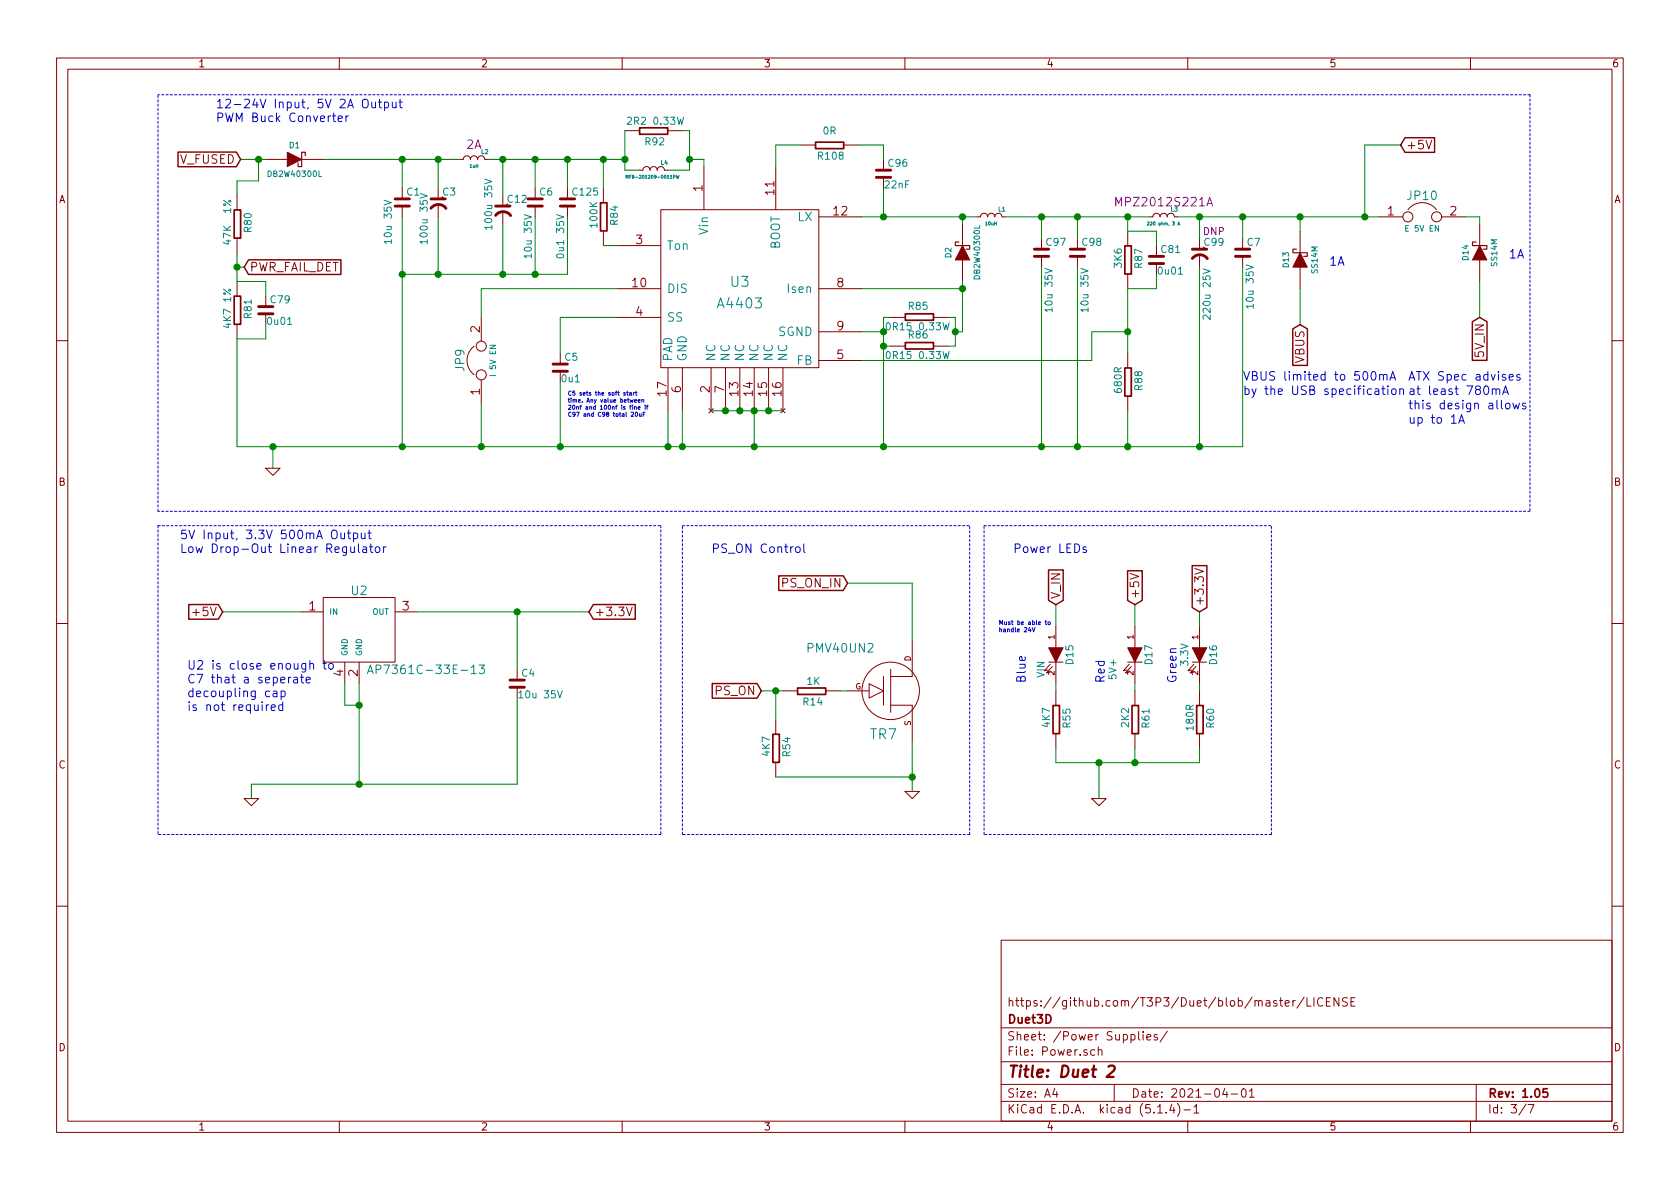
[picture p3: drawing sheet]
EESchema Schematic File Version 4
LIBS:Duet2-cache
EELAYER 30 0
EELAYER END
$Descr A4 11693 8268
encoding utf-8
Sheet 3 7
Title "Duet 2"
Date "2021-04-01"
Rev "1.05"
Comp "Duet3D"
Comment1 "https://github.com/T3P3/Duet/blob/master/LICENSE"
Comment2 ""
Comment3 ""
Comment4 ""
$EndDescr
$Comp
L DuetWifi:LED D16
U 1 1
P 8350 4550
F 0 "D16" H 8350 4650 50  0000 C CNN
F 1 "3.3V" H 8350 4450 50  0000 C CNN
F 2 "complib:D_0603" H 8350 4550 60  0001 C CNN
F 3 "" H 8350 4550 60  0001 C CNN
	1    8350 4550
	0    1    1    0   
$EndComp
$Comp
L DuetWifi:LED D17
U 1 1
P 7900 4550
F 0 "D17" H 7900 4650 50  0000 C CNN
F 1 "5V+" H 8000 4400 50  0000 C CNN
F 2 "complib:D_0603" H 7900 4550 60  0001 C CNN
F 3 "" H 7900 4550 60  0001 C CNN
	1    7900 4550
	0    1    1    0   
$EndComp
$Comp
L DuetWifi:GND #PWR023
U 1 1
P 7650 5550
AR Path="/53B03BFF" Ref="#PWR023"  Part="1" 
AR Path="/50522538/53B03BFF" Ref="#PWR046"  Part="1" 
F 0 "#PWR046" H 7650 5550 30  0001 C CNN
F 1 "GND" H 7650 5480 30  0001 C CNN
F 2 "" H 7650 5550 60  0001 C CNN
F 3 "" H 7650 5550 60  0001 C CNN
	1    7650 5550
	1    0    0    -1  
$EndComp
$Comp
L DuetWifi:LED D15
U 1 1
P 7350 4550
F 0 "D15" H 7350 4650 50  0000 C CNN
F 1 "VIN" H 7450 4450 50  0000 C CNN
F 2 "complib:D_0603" H 7350 4550 60  0001 C CNN
F 3 "" H 7350 4550 60  0001 C CNN
	1    7350 4550
	0    1    1    0   
$EndComp
$Comp
L DuetWifi:DB2W40300L D2
U 1 1
P 6700 1750
F 0 "D2" H 6700 1850 40  0000 C CNN
F 1 "DB2W40300L" H 6700 1650 40  0000 C CNN
F 2 "complib:D_SOD-123F" H 6700 1750 60  0001 C CNN
F 3 "" H 6700 1750 60  0001 C CNN
	1    6700 1750
	0    -1   -1   0   
$EndComp
Text Notes 10500 1800 0    60   ~ 0
1A
$Comp
L DuetWifi:DIODESCH D14
U 1 1
P 10300 1750
F 0 "D14" H 10300 1850 40  0000 C CNN
F 1 "SS14M" H 10300 1650 40  0000 C CNN
F 2 "complib:uSMA" H 10300 1750 60  0001 C CNN
F 3 "" H 10300 1750 60  0001 C CNN
	1    10300 1750
	0    -1   -1   0   
$EndComp
$Comp
L DuetWifi:BSH105 TR7
U 1 1
P 6200 4800
F 0 "TR7" H 6150 4500 70  0000 C CNN
F 1 "PMV40UN2" H 5850 5100 60  0000 C CNN
F 2 "FE Footprints:SOT-23" H 6200 4800 60  0001 C CNN
F 3 "" H 6200 4800 60  0001 C CNN
	1    6200 4800
	1    0    0    -1  
$EndComp
Text GLabel 5300 4800 0    60   Input ~ 0
PS_ON
Text Notes 4950 3850 0    60   ~ 0
PS_ON Control
$Comp
L DuetWifi:GND #PWR024
U 1 1
P 6350 5500
AR Path="/5220BA8F" Ref="#PWR024"  Part="1" 
AR Path="/50522538/5220BA8F" Ref="#PWR047"  Part="1" 
F 0 "#PWR047" H 6350 5500 30  0001 C CNN
F 1 "GND" H 6350 5430 30  0001 C CNN
F 2 "" H 6350 5500 60  0001 C CNN
F 3 "" H 6350 5500 60  0001 C CNN
	1    6350 5500
	1    0    0    -1  
$EndComp
Text GLabel 5900 4050 0    60   Input ~ 0
PS_ON_IN
$Comp
L DuetWifi:JUMPER JP10
U 1 1
P 9900 1500
F 0 "JP10" H 9900 1650 60  0000 C CNN
F 1 "E 5V EN" H 9900 1420 40  0000 C CNN
F 2 "complib:JUMPER" H 9900 1500 60  0001 C CNN
F 3 "" H 9900 1500 60  0001 C CNN
	1    9900 1500
	1    0    0    -1  
$EndComp
Text Notes 9250 1850 0    60   ~ 0
1A
Text Notes 9800 2950 0    60   ~ 0
up to 1A
Text Notes 9800 2850 0    60   ~ 0
this design allows 
Text Notes 9800 2750 0    60   ~ 0
at least 780mA
Text Notes 9800 2650 0    60   ~ 0
ATX Spec advises
Text GLabel 10300 2200 3    60   Input ~ 0
5V_IN
Text Notes 8650 2750 0    60   ~ 0
by the USB specification
Text Notes 8650 2650 0    60   ~ 0
VBUS limited to 500mA 
$Comp
L DuetWifi:JUMPER JP9
U 1 1
P 3350 2500
F 0 "JP9" H 3350 2650 60  0000 C CNN
F 1 "I 5V EN" H 3350 2420 40  0000 C CNN
F 2 "complib:JUMPER" H 3350 2500 60  0001 C CNN
F 3 "" H 3350 2500 60  0001 C CNN
	1    3350 2500
	0    -1   -1   0   
$EndComp
$Comp
L DuetWifi:DB2W40300L D1
U 1 1
P 2050 1100
F 0 "D1" H 2050 1200 40  0000 C CNN
F 1 "DB2W40300L" H 2050 1000 40  0000 C CNN
F 2 "complib:D_SOD-123F" H 2050 1100 60  0001 C CNN
F 3 "" H 2050 1100 60  0001 C CNN
	1    2050 1100
	1    0    0    -1  
$EndComp
$Comp
L DuetWifi:DIODESCH D13
U 1 1
P 9050 1800
F 0 "D13" H 9050 1900 40  0000 C CNN
F 1 "SS14M" H 9050 1700 40  0000 C CNN
F 2 "complib:uSMA" H 9050 1800 60  0001 C CNN
F 3 "" H 9050 1800 60  0001 C CNN
	1    9050 1800
	0    -1   -1   0   
$EndComp
Text GLabel 9050 2250 3    60   Input ~ 0
VBUS
Text Notes 1250 3850 0    60   ~ 0
5V Input, 3.3V 500mA Output\nLow Drop-Out Linear Regulator
Text Notes 1500 850  0    60   ~ 0
12-24V Input, 5V 2A Output\nPWM Buck Converter\n
Text GLabel 4100 4250 2    60   Input ~ 0
+3.3V
Text GLabel 1550 4250 0    60   Input ~ 0
+5V
Text GLabel 1675 1100 0    60   Input ~ 0
V_FUSED
Text GLabel 9750 1000 2    60   Input ~ 0
+5V
$Comp
L DuetWifi:GND #PWR025
U 1 1
P 1750 5550
AR Path="/50522574" Ref="#PWR025"  Part="1" 
AR Path="/50522538/50522574" Ref="#PWR048"  Part="1" 
F 0 "#PWR048" H 1750 5550 30  0001 C CNN
F 1 "GND" H 1750 5480 30  0001 C CNN
F 2 "" H 1750 5550 60  0001 C CNN
F 3 "" H 1750 5550 60  0001 C CNN
	1    1750 5550
	1    0    0    -1  
$EndComp
$Comp
L DuetWifi:GND #PWR026
U 1 1
P 1900 3250
AR Path="/50522566" Ref="#PWR026"  Part="1" 
AR Path="/50522538/50522566" Ref="#PWR049"  Part="1" 
F 0 "#PWR049" H 1900 3250 30  0001 C CNN
F 1 "GND" H 1900 3180 30  0001 C CNN
F 2 "" H 1900 3250 60  0001 C CNN
F 3 "" H 1900 3250 60  0001 C CNN
	1    1900 3250
	1    0    0    -1  
$EndComp
$Comp
L DuetWifi:A4403 U3
U 1 1
P 5150 2000
F 0 "U3" H 5150 2050 70  0000 C CNN
F 1 "A4403" H 5150 1900 70  0000 C CNN
F 2 "FE Footprints:QFN16-4x4" H 5150 2000 60  0001 C CNN
F 3 "" H 5150 2000 60  0000 C CNN
	1    5150 2000
	1    0    0    -1  
$EndComp
$Comp
L DuetWifi:L_MINI L1
U 1 1
P 6900 1500
F 0 "L1" H 6825 1450 30  0000 C CNN
F 1 "10uH" H 6900 1550 22  0000 C CNN
F 2 "FE Footprints:L_6x6" H 6900 1500 60  0001 C CNN
F 3 "" H 6900 1500 60  0000 C CNN
	1    6900 1500
	-1   0    0    1   
$EndComp
$Comp
L DuetWifi:C_POL C3
U 1 1
P 3050 1400
F 0 "C3" H 3075 1475 50  0000 L CNN
F 1 "100u 35V" V 2950 1100 50  0000 L CNN
F 2 "complib:C_ELEC_6.3x7.7" H 3050 1400 60  0001 C CNN
F 3 "" H 3050 1400 60  0000 C CNN
	1    3050 1400
	1    0    0    -1  
$EndComp
Text Notes 3950 2900 0    29   ~ 0
C5 sets the soft start\ntime. Any value between\n20nf and 100nf is fine if\nC97 and C98 total 20uF
Text Notes 7050 3850 0    60   ~ 0
Power LEDs
Text GLabel 8350 4250 1    60   Input ~ 0
+3.3V
Text GLabel 7900 4200 1    60   Input ~ 0
+5V
Text GLabel 7350 4200 1    60   Input ~ 0
V_IN
Text Notes 6950 4400 0    30   ~ 0
Must be able to\nhandle 24V
Text Notes 7150 4750 1    60   ~ 0
Blue
Text Notes 7700 4750 1    60   ~ 0
Red
Text Notes 8200 4750 1    60   ~ 0
Green
$Comp
L DuetWifi:C_SMALL C5
U 1 1
P 3900 2550
F 0 "C5" H 3925 2625 50  0000 L CNN
F 1 "0u1" H 3900 2475 50  0000 L CNN
F 2 "complib:C_0603" H 3900 2550 60  0001 C CNN
F 3 "~" H 3900 2550 60  0000 C CNN
	1    3900 2550
	1    0    0    -1  
$EndComp
$Comp
L DuetWifi:C_SMALL C1
U 1 1
P 2800 1400
F 0 "C1" H 2825 1475 50  0000 L CNN
F 1 "10u 35V" V 2700 1100 50  0000 L CNN
F 2 "complib:C_1206" H 2800 1400 60  0001 C CNN
F 3 "~" H 2800 1400 60  0000 C CNN
F 4 "~" H 2600 1200 60  0000 C CNN "Voltage"
	1    2800 1400
	1    0    0    -1  
$EndComp
$Comp
L DuetWifi:C_SMALL C96
U 1 1
P 6150 1200
F 0 "C96" H 6175 1275 50  0000 L CNN
F 1 "22nF" H 6150 1125 50  0000 L CNN
F 2 "complib:C_0603" H 6150 1200 60  0001 C CNN
F 3 "~" H 6150 1200 60  0000 C CNN
	1    6150 1200
	1    0    0    -1  
$EndComp
$Comp
L DuetWifi:C_SMALL C4
U 1 1
P 3600 4750
F 0 "C4" H 3625 4825 50  0000 L CNN
F 1 "10u 35V" H 3600 4675 50  0000 L CNN
F 2 "complib:C_1206" H 3600 4750 60  0001 C CNN
F 3 "~" H 3600 4750 60  0000 C CNN
	1    3600 4750
	1    0    0    -1  
$EndComp
$Comp
L DuetWifi:C_SMALL C97
U 1 1
P 7250 1750
F 0 "C97" H 7275 1825 50  0000 L CNN
F 1 "10u 35V" V 7300 1325 50  0000 L CNN
F 2 "complib:C_1206" H 7250 1750 60  0001 C CNN
F 3 "~" H 7250 1750 60  0000 C CNN
	1    7250 1750
	1    0    0    -1  
$EndComp
$Comp
L DuetWifi:C_SMALL C98
U 1 1
P 7500 1750
F 0 "C98" H 7525 1825 50  0000 L CNN
F 1 "10u 35V" V 7550 1325 50  0000 L CNN
F 2 "complib:C_1206" H 7500 1750 60  0001 C CNN
F 3 "~" H 7500 1750 60  0000 C CNN
	1    7500 1750
	1    0    0    -1  
$EndComp
$Comp
L DuetWifi:R_SMALL R84
U 1 1
P 4200 1500
F 0 "R84" V 4275 1508 50  0000 C CNN
F 1 "100K" V 4132 1512 50  0000 C CNN
F 2 "complib:R_0603" H 4200 1500 60  0001 C CNN
F 3 "~" H 4200 1500 60  0000 C CNN
	1    4200 1500
	1    0    0    -1  
$EndComp
$Comp
L DuetWifi:R_SMALL R54
U 1 1
P 5400 5200
F 0 "R54" V 5475 5208 50  0000 C CNN
F 1 "4K7" V 5332 5212 50  0000 C CNN
F 2 "complib:R_0603" H 5400 5200 60  0001 C CNN
F 3 "~" H 5400 5200 60  0000 C CNN
	1    5400 5200
	1    0    0    -1  
$EndComp
$Comp
L DuetWifi:R_SMALL R55
U 1 1
P 7350 5000
F 0 "R55" V 7425 5008 50  0000 C CNN
F 1 "4K7" V 7282 5012 50  0000 C CNN
F 2 "complib:R_0603" H 7350 5000 60  0001 C CNN
F 3 "~" H 7350 5000 60  0000 C CNN
	1    7350 5000
	1    0    0    -1  
$EndComp
$Comp
L DuetWifi:R_SMALL R61
U 1 1
P 7900 5000
F 0 "R61" V 7975 5008 50  0000 C CNN
F 1 "2K2" V 7832 5012 50  0000 C CNN
F 2 "complib:R_0603" H 7900 5000 60  0001 C CNN
F 3 "~" H 7900 5000 60  0000 C CNN
	1    7900 5000
	1    0    0    -1  
$EndComp
$Comp
L DuetWifi:R_SMALL R60
U 1 1
P 8350 5000
F 0 "R60" V 8425 5008 50  0000 C CNN
F 1 "180R" V 8282 5012 50  0000 C CNN
F 2 "complib:R_0603" H 8350 5000 60  0001 C CNN
F 3 "~" H 8350 5000 60  0000 C CNN
	1    8350 5000
	1    0    0    -1  
$EndComp
$Comp
L DuetWifi:R_SMALL R88
U 1 1
P 7850 2650
F 0 "R88" V 7925 2658 50  0000 C CNN
F 1 "680R" V 7782 2662 50  0000 C CNN
F 2 "complib:R_0603" H 7850 2650 60  0001 C CNN
F 3 "~" H 7850 2650 60  0000 C CNN
	1    7850 2650
	1    0    0    -1  
$EndComp
$Comp
L DuetWifi:R_SMALL R87
U 1 1
P 7850 1800
F 0 "R87" V 7925 1808 50  0000 C CNN
F 1 "3K6" V 7782 1812 50  0000 C CNN
F 2 "complib:R_0603" H 7850 1800 60  0001 C CNN
F 3 "~" H 7850 1800 60  0000 C CNN
	1    7850 1800
	1    0    0    -1  
$EndComp
$Comp
L DuetWifi:R_SMALL R85
U 1 1
P 6400 2200
F 0 "R85" V 6475 2208 50  0000 C CNN
F 1 "0R15 0.33W" V 6332 2212 50  0000 C CNN
F 2 "complib:R_0805" H 6400 2200 60  0001 C CNN
F 3 "~" H 6400 2200 60  0000 C CNN
	1    6400 2200
	0    -1   -1   0   
$EndComp
$Comp
L DuetWifi:R_SMALL R86
U 1 1
P 6400 2400
F 0 "R86" V 6475 2408 50  0000 C CNN
F 1 "0R15 0.33W" V 6332 2412 50  0000 C CNN
F 2 "complib:R_0805" H 6400 2400 60  0001 C CNN
F 3 "~" H 6400 2400 60  0000 C CNN
	1    6400 2400
	0    -1   -1   0   
$EndComp
$Comp
L DuetWifi:L_MINI L2
U 1 1
P 3300 1100
F 0 "L2" H 3225 1050 30  0000 C CNN
F 1 "1uH" H 3300 1150 22  0000 C CNN
F 2 "complib:C_1210" H 3300 1100 60  0001 C CNN
F 3 "" H 3300 1100 60  0000 C CNN
F 4 "2A" H 3300 1000 60  0000 C CNN "Rating"
	1    3300 1100
	-1   0    0    1   
$EndComp
$Comp
L DuetWifi:C_SMALL C6
U 1 1
P 3725 1400
F 0 "C6" H 3750 1475 50  0000 L CNN
F 1 "10u 35V" V 3675 1000 50  0000 L CNN
F 2 "complib:C_1206" H 3725 1400 60  0001 C CNN
F 3 "~" H 3725 1400 60  0000 C CNN
	1    3725 1400
	1    0    0    -1  
$EndComp
Wire Wire Line
	1750 5450 2500 5450
Connection ~ 5400 4800
Wire Wire Line
	5400 5000 5400 4800
Connection ~ 9050 1500
Wire Wire Line
	9050 1500 9050 1600
Wire Wire Line
	6350 4450 6350 4050
Wire Wire Line
	6350 4050 5900 4050
Wire Notes Line
	6750 5800 4750 5800
Wire Notes Line
	6750 5800 6750 3650
Wire Notes Line
	4750 5800 4750 3650
Wire Notes Line
	4750 3650 6750 3650
Wire Wire Line
	10200 1500 10300 1500
Wire Wire Line
	9750 1000 9500 1000
Connection ~ 9500 1500
Wire Wire Line
	9500 1000 9500 1500
Wire Wire Line
	1750 5450 1750 5550
Wire Notes Line
	1100 3650 4600 3650
Wire Notes Line
	10650 650  1100 650 
Wire Notes Line
	10650 650  10650 3550
Wire Notes Line
	10650 3550 1100 3550
Wire Notes Line
	1100 3550 1100 650 
Connection ~ 3600 4250
Connection ~ 2500 5450
Wire Wire Line
	2500 4750 2500 4900
Wire Notes Line
	1100 3650 1100 5800
Wire Wire Line
	3600 4250 3600 4650
Wire Notes Line
	4600 3650 4600 5800
Wire Wire Line
	1550 4250 2100 4250
Wire Notes Line
	4600 5800 1100 5800
Wire Wire Line
	9050 2250 9050 2000
Wire Wire Line
	10300 2200 10300 1950
Wire Wire Line
	10300 1500 10300 1550
Wire Wire Line
	6350 5150 6350 5400
Wire Wire Line
	5300 4800 5400 4800
Wire Wire Line
	5400 5400 6350 5400
Connection ~ 6350 5400
Wire Wire Line
	2900 4250 3600 4250
Wire Wire Line
	1675 1100 1800 1100
Connection ~ 1800 1100
Wire Wire Line
	4900 1100 4900 1150
Wire Wire Line
	4200 1100 4200 1300
Connection ~ 4200 1100
Wire Wire Line
	3050 1300 3050 1100
Wire Wire Line
	2800 1100 2800 1300
Connection ~ 2800 1100
Wire Wire Line
	1650 3100 1900 3100
Wire Wire Line
	1900 3100 1900 3250
Wire Wire Line
	7850 3100 7850 2850
Connection ~ 1900 3100
Wire Wire Line
	3350 2800 3350 3100
Connection ~ 3350 3100
Connection ~ 2800 3100
Wire Wire Line
	4200 1700 4300 1700
Wire Wire Line
	3350 2200 3350 2000
Wire Wire Line
	3350 2000 4300 2000
Wire Wire Line
	4300 2200 3900 2200
Wire Wire Line
	3900 2200 3900 2450
Wire Wire Line
	3900 2650 3900 3100
Connection ~ 3900 3100
Wire Wire Line
	4650 2850 4650 3100
Connection ~ 4650 3100
Wire Wire Line
	4750 2850 4750 3100
Connection ~ 4750 3100
Wire Wire Line
	4950 2850 5050 2850
Connection ~ 5050 2850
Connection ~ 5150 2850
Wire Wire Line
	5250 2850 5250 3100
Connection ~ 5250 3100
Connection ~ 5250 2850
Connection ~ 5350 2850
Wire Wire Line
	7600 2500 7600 2300
Wire Wire Line
	7600 2300 7850 2300
Wire Wire Line
	7850 2000 7850 2300
Connection ~ 7850 2300
Wire Wire Line
	6150 2200 6150 2300
Wire Wire Line
	6700 2300 6650 2300
Wire Wire Line
	6700 1950 6700 2000
Connection ~ 6650 2300
Wire Wire Line
	6700 2000 6000 2000
Connection ~ 6700 2000
Wire Wire Line
	5400 1150 5400 1000
Wire Wire Line
	6150 1000 6150 1100
Wire Wire Line
	6000 1500 6150 1500
Wire Wire Line
	6150 1300 6150 1500
Connection ~ 6150 1500
Wire Wire Line
	6700 1550 6700 1500
Connection ~ 6700 1500
Wire Wire Line
	7250 1650 7250 1500
Connection ~ 7250 1500
Wire Wire Line
	7500 1500 7500 1650
Connection ~ 7500 1500
Wire Wire Line
	7850 1500 7850 1600
Connection ~ 7850 1500
Wire Notes Line
	8850 5800 6850 5800
Wire Notes Line
	8850 5800 8850 3650
Wire Notes Line
	6850 5800 6850 3650
Wire Notes Line
	6850 3650 8850 3650
Wire Wire Line
	3600 5450 3600 4850
Wire Wire Line
	7350 4200 7350 4350
Wire Wire Line
	7900 4200 7900 4350
Wire Wire Line
	8350 4250 8350 4350
Wire Wire Line
	7350 5300 7650 5300
Wire Wire Line
	7650 5300 7650 5550
Connection ~ 7650 5300
Connection ~ 7900 5300
Wire Wire Line
	7350 4800 7350 4750
Wire Wire Line
	7900 4800 7900 4750
Wire Wire Line
	8350 4800 8350 4750
Connection ~ 6150 3100
Wire Wire Line
	7250 1850 7250 3100
Connection ~ 7250 3100
Wire Wire Line
	7500 3100 7500 1850
Connection ~ 7500 3100
Wire Wire Line
	6000 2300 6150 2300
Connection ~ 6150 2300
Wire Wire Line
	6150 2300 6150 2400
Wire Wire Line
	6650 2200 6650 2300
Wire Wire Line
	8350 5300 8350 5200
Wire Wire Line
	7900 5300 7900 5200
Wire Wire Line
	7350 5300 7350 5200
Wire Wire Line
	6150 2200 6200 2200
Wire Wire Line
	6600 2200 6650 2200
Wire Wire Line
	6650 2400 6600 2400
Wire Wire Line
	6150 2400 6200 2400
Connection ~ 6150 2400
Wire Wire Line
	3050 1500 3050 1900
Wire Wire Line
	2800 1900 3050 1900
Connection ~ 2800 1900
Connection ~ 3050 1100
Wire Wire Line
	3725 1100 3725 1300
Connection ~ 3725 1100
Wire Wire Line
	3725 1900 3725 1500
Connection ~ 3050 1900
Wire Wire Line
	6000 2500 7600 2500
Wire Wire Line
	8350 1500 8350 1650
Connection ~ 8350 1500
Wire Wire Line
	8350 3100 8350 1850
Connection ~ 7850 3100
$Comp
L DuetWifi:C_SMALL C7
U 1 1
P 8650 1750
F 0 "C7" H 8675 1825 50  0000 L CNN
F 1 "10u 35V" V 8700 1350 50  0000 L CNN
F 2 "complib:C_1206" H 8650 1750 60  0001 C CNN
F 3 "~" H 8650 1750 60  0000 C CNN
	1    8650 1750
	1    0    0    -1  
$EndComp
Wire Wire Line
	8650 1500 8650 1650
Connection ~ 8650 1500
Wire Wire Line
	8650 3100 8650 1850
Connection ~ 8350 3100
Wire Wire Line
	7000 1500 7250 1500
Wire Wire Line
	8200 1500 8350 1500
$Comp
L DuetWifi:L_MINI L3
U 1 1
P 8100 1500
F 0 "L3" H 8025 1450 30  0000 C CNN
F 1 "220 ohm, 3 A" H 8100 1550 22  0000 C CNN
F 2 "complib:R_0805" H 8100 1500 60  0001 C CNN
F 3 "" H 8100 1500 60  0000 C CNN
F 4 "MPZ2012S221A" H 8100 1400 60  0000 C CNN "Rating"
	1    8100 1500
	-1   0    0    1   
$EndComp
Wire Wire Line
	2800 1500 2800 1900
$Comp
L DuetWifi:C_POL C12
U 1 1
P 3500 1450
F 0 "C12" H 3525 1525 50  0000 L CNN
F 1 "100u 35V" V 3400 1300 50  0000 L CNN
F 2 "complib:C_ELEC_6.3x7.7" H 3500 1450 60  0001 C CNN
F 3 "" H 3500 1450 60  0000 C CNN
	1    3500 1450
	1    0    0    -1  
$EndComp
$Comp
L DuetWifi:R_SMALL R80
U 1 1
P 1650 1550
F 0 "R80" V 1725 1558 50  0000 C CNN
F 1 "47K  1%" V 1582 1562 50  0000 C CNN
F 2 "complib:R_0603" H 1650 1550 60  0001 C CNN
F 3 "~" H 1650 1550 60  0000 C CNN
	1    1650 1550
	1    0    0    -1  
$EndComp
$Comp
L DuetWifi:R_SMALL R81
U 1 1
P 1650 2150
F 0 "R81" V 1725 2158 50  0000 C CNN
F 1 "4K7 1%" V 1582 2162 50  0000 C CNN
F 2 "complib:R_0603" H 1650 2150 60  0001 C CNN
F 3 "~" H 1650 2150 60  0000 C CNN
	1    1650 2150
	1    0    0    -1  
$EndComp
Text GLabel 1700 1850 2    60   Input ~ 0
PWR_FAIL_DET
Wire Wire Line
	1650 1750 1650 1850
Connection ~ 1650 1850
Wire Wire Line
	1650 1350 1650 1250
Wire Wire Line
	1650 1250 1800 1250
Wire Wire Line
	1800 1250 1800 1100
Wire Wire Line
	1650 2350 1650 3100
Wire Wire Line
	1700 1850 1650 1850
$Comp
L DuetWifi:C_SMALL C81
U 1 1
P 8050 1800
F 0 "C81" H 8075 1875 50  0000 L CNN
F 1 "0u01" H 8050 1725 50  0000 L CNN
F 2 "complib:C_0603" H 8050 1800 60  0001 C CNN
F 3 "~" H 8050 1800 60  0000 C CNN
	1    8050 1800
	1    0    0    -1  
$EndComp
Wire Wire Line
	8050 1700 8050 1600
Wire Wire Line
	8050 1600 7850 1600
Wire Wire Line
	7850 2000 8050 2000
Wire Wire Line
	8050 2000 8050 1900
$Comp
L DuetWifi:C_SMALL C79
U 1 1
P 1850 2150
F 0 "C79" H 1875 2225 50  0000 L CNN
F 1 "0u01" H 1850 2075 50  0000 L CNN
F 2 "complib:C_0603" H 1850 2150 60  0001 C CNN
F 3 "~" H 1850 2150 60  0000 C CNN
	1    1850 2150
	1    0    0    -1  
$EndComp
Wire Wire Line
	1650 1950 1850 1950
Wire Wire Line
	1850 1950 1850 2050
Wire Wire Line
	1650 2350 1850 2350
Wire Wire Line
	1850 2350 1850 2250
$Comp
L DuetWifi:R_SMALL R14
U 1 1
P 5650 4800
F 0 "R14" V 5725 4808 50  0000 C CNN
F 1 "1K" V 5582 4812 50  0000 C CNN
F 2 "complib:R_0603" H 5650 4800 60  0001 C CNN
F 3 "~" H 5650 4800 60  0000 C CNN
	1    5650 4800
	0    1    1    0   
$EndComp
Wire Wire Line
	5900 4800 5850 4800
Wire Wire Line
	3500 1550 3500 1900
Connection ~ 3500 1900
Wire Wire Line
	3500 1350 3500 1100
Connection ~ 3500 1100
$Comp
L DuetWifi:AP7361C-33E-13 U2
U 1 1
P 2500 4400
F 0 "U2" H 2500 4700 60  0000 C CNN
F 1 "AP7361C-33E-13" H 2550 4150 60  0000 L CNN
F 2 "complib:SOT-223" H 2500 4400 60  0001 C CNN
F 3 "" H 2500 4400 60  0000 C CNN
	1    2500 4400
	1    0    0    -1  
$EndComp
Wire Wire Line
	2400 4750 2400 4900
Wire Wire Line
	2400 4900 2500 4900
Connection ~ 2500 4900
$Comp
L DuetWifi:C_SMALL C125
U 1 1
P 3950 1400
F 0 "C125" H 3975 1475 50  0000 L CNN
F 1 "0u1 35V" V 3900 1000 50  0000 L CNN
F 2 "complib:C_0603" H 3950 1400 60  0001 C CNN
F 3 "~" H 3950 1400 60  0000 C CNN
	1    3950 1400
	1    0    0    -1  
$EndComp
Wire Wire Line
	3950 1900 3950 1500
Connection ~ 3725 1900
Wire Wire Line
	3950 1100 3950 1300
Connection ~ 3950 1100
Wire Wire Line
	3400 1100 3500 1100
$Comp
L DuetWifi:R_SMALL R92
U 1 1
P 4550 900
F 0 "R92" V 4625 908 50  0000 C CNN
F 1 "2R2 0.33W" V 4482 912 50  0000 C CNN
F 2 "complib:R_0805" H 4550 900 60  0001 C CNN
F 3 "~" H 4550 900 60  0000 C CNN
	1    4550 900 
	0    1    1    0   
$EndComp
$Comp
L DuetWifi:L_MINI L4
U 1 1
P 4550 1175
F 0 "L4" H 4475 1125 30  0000 C CNN
F 1 "MFB-201209-0011PW " H 4550 1225 22  0000 C CNN
F 2 "complib:R_0805" H 4550 1175 60  0001 C CNN
F 3 "http://www.farnell.com/datasheets/2144940.pdf" H 4550 1175 60  0001 C CNN
	1    4550 1175
	-1   0    0    1   
$EndComp
Wire Wire Line
	4350 900  4350 1100
Wire Wire Line
	4350 1175 4450 1175
Connection ~ 4350 1100
Wire Wire Line
	4800 1175 4650 1175
Wire Wire Line
	4800 900  4800 1100
Wire Wire Line
	4800 900  4750 900 
Wire Wire Line
	4900 1100 4800 1100
Connection ~ 4800 1100
$Comp
L DuetWifi:C_POL C99
U 1 1
P 8350 1750
F 0 "C99" H 8375 1825 50  0000 L CNN
F 1 "220u 25V" V 8400 1275 50  0000 L CNN
F 2 "complib:C_ELEC_6.3x7.7" H 8350 1750 60  0001 C CNN
F 3 "" H 8350 1750 60  0000 C CNN
F 4 "DNP" H 8450 1900 50  0000 C CNN "Rating"
	1    8350 1750
	1    0    0    -1  
$EndComp
Text Notes 1300 4950 0    60   ~ 0
U2 is close enough to\nC7 that a seperate\ndecoupling cap\nis not required
Wire Wire Line
	5400 4800 5450 4800
Wire Wire Line
	9050 1500 9500 1500
Wire Wire Line
	9500 1500 9600 1500
Wire Wire Line
	2500 5450 3600 5450
Wire Wire Line
	6350 5400 6350 5500
Wire Wire Line
	1800 1100 1850 1100
Wire Wire Line
	4200 1100 4350 1100
Wire Wire Line
	2800 1100 3050 1100
Wire Wire Line
	3350 3100 3900 3100
Wire Wire Line
	2800 3100 3350 3100
Wire Wire Line
	3900 3100 4650 3100
Wire Wire Line
	4650 3100 4750 3100
Wire Wire Line
	4750 3100 5250 3100
Wire Wire Line
	5050 2850 5150 2850
Wire Wire Line
	5150 2850 5250 2850
Wire Wire Line
	5250 3100 6150 3100
Wire Wire Line
	5250 2850 5350 2850
Wire Wire Line
	5350 2850 5450 2850
Wire Wire Line
	7850 2300 7850 2450
Wire Wire Line
	6650 2300 6650 2400
Wire Wire Line
	6700 2000 6700 2300
Wire Wire Line
	6150 1500 6700 1500
Wire Wire Line
	6700 1500 6800 1500
Wire Wire Line
	7250 1500 7500 1500
Wire Wire Line
	7500 1500 7850 1500
Wire Wire Line
	7850 1500 8000 1500
Wire Wire Line
	7650 5300 7900 5300
Wire Wire Line
	7900 5300 8350 5300
Wire Wire Line
	6150 3100 7250 3100
Wire Wire Line
	7250 3100 7500 3100
Wire Wire Line
	7500 3100 7850 3100
Wire Wire Line
	6150 2400 6150 3100
Wire Wire Line
	2800 1900 2800 3100
Wire Wire Line
	3050 1100 3200 1100
Wire Wire Line
	3725 1100 3950 1100
Wire Wire Line
	3050 1900 3500 1900
Wire Wire Line
	8350 1500 8650 1500
Wire Wire Line
	7850 3100 8350 3100
Wire Wire Line
	8650 1500 9050 1500
Wire Wire Line
	8350 3100 8650 3100
Wire Wire Line
	1650 1850 1650 1950
Wire Wire Line
	3500 1900 3725 1900
Wire Wire Line
	3500 1100 3725 1100
Wire Wire Line
	2500 4900 2500 5450
Wire Wire Line
	3725 1900 3950 1900
Wire Wire Line
	3950 1100 4200 1100
Wire Wire Line
	4350 1100 4350 1175
Wire Wire Line
	4800 1100 4800 1175
Wire Wire Line
	3600 4250 4100 4250
$Comp
L DuetWifi:R_SMALL R?
U 1 1
P 5775 1000
AR Path="/505779E3/605769AD" Ref="R?"  Part="1" 
AR Path="/50522538/605769AD" Ref="R108"  Part="1" 
F 0 "R108" V 5850 1008 50  0000 C CNN
F 1 "0R" V 5675 1000 50  0000 C CNN
F 2 "complib:R_0603" H 5775 1000 60  0001 C CNN
F 3 "~" H 5775 1000 60  0000 C CNN
	1    5775 1000
	0    1    1    0   
$EndComp
Wire Wire Line
	5575 1000 5400 1000
Wire Wire Line
	5975 1000 6150 1000
Wire Wire Line
	1900 3100 2800 3100
Wire Wire Line
	2250 1100 2800 1100
$EndSCHEMATC
